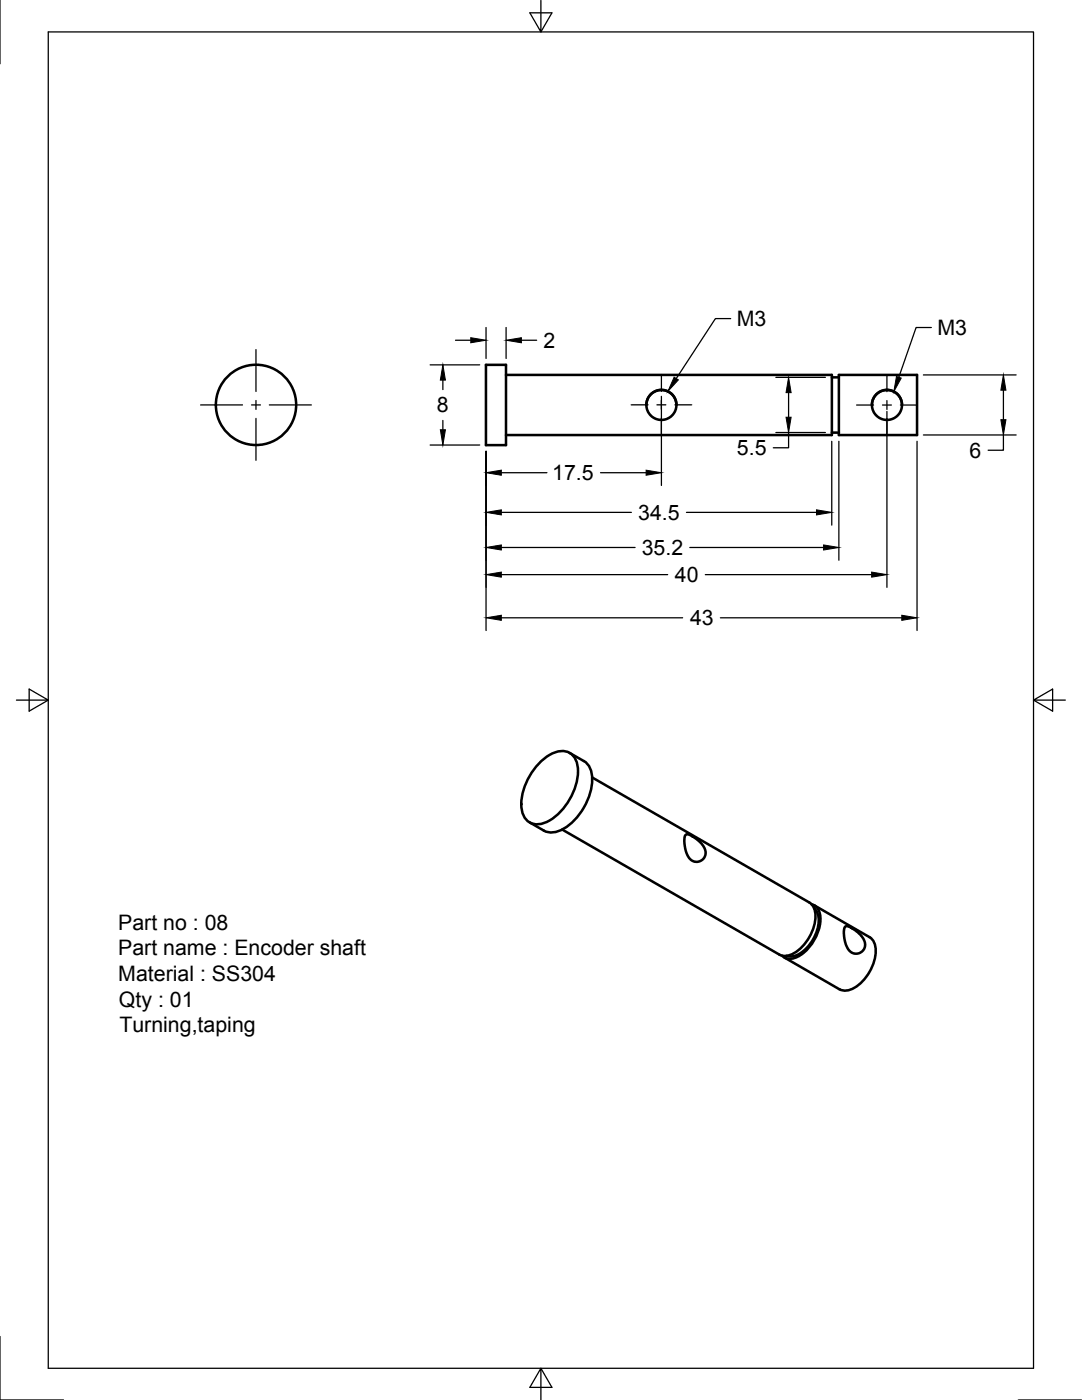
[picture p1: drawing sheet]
<svg xmlns="http://www.w3.org/2000/svg" width="216mm" height="279mm" viewBox="0 0 216 279" stroke-linecap="round" stroke-linejoin="round" font-family="sans-serif">
<!-- layer: Visible -->
<g fill="none" stroke="#000" stroke-width=".51">
<path d="M97 72.8h4v16h-4zM101 74.8h65v12h-65M166 75.3h1.4M167.4 74.8h15.6v12h-15.6zM129 80.8l.2-1.1 .5-.8 1-.8 1-.2 1.3 .1 1 .6 .8 1.1 .2 1.1M166 86.3h1.4M174 80.8l.2-1 .6-1 1-.7 .9-.2 1.4 .2 .9 .6 .7 1 .3 1.1M108 151.9a5.7 5.7 0 0 1 5-1.9 3.6 3.6 0 0 1 2.3 3.9 12.2 12.2 0 0 1-6.5 10.3 3.2 3.2 0 0 1-4.7-2.7 12.1 12.1 0 0 1 3.9-9.6zM113.7 150.3l2.8 1.6M116.5 151.9a4.2 4.2 0 0 1 1.7 4.1 12 12 0 0 1-6.9 9.9 3.4 3.4 0 0 1-2.8-.1l-2.8-1.7M118.2 155.2l43.3 24.9a3.7 3.7 0 0 1 1.1 4.1 8.9 8.9 0 0 1-5.2 6.5h-1.3l-.6-.2-43.3-25M136.7 166.7a1.29 1.29 0 0 1 1.6 .3l1.4 1.1 .7 .9 .4 .9-.1 1a1.93 1.93 0 0 1-2.1 1 1.93 1.93 0 0 1-1.6-1.6l-.4-2v-1z"/>
<path d="M161.9 180.5a2.79 2.79 0 0 1 1.8 3.1 9.2 9.2 0 0 1-4.8 7.4 2.56 2.56 0 0 1-2.9-.3M162.4 181.3a3.7 3.7 0 0 1 .8 3.7 7.6 7.6 0 0 1-5.1 5.9l-1.1-.1M162.5 180.7l11 6.3a3.7 3.7 0 0 1 1.1 4.1 8.9 8.9 0 0 1-5.2 6.5l-1.3 .1-.6-.3-11-6.3M168.6 185l.5-.2 .8 .4 1.8 1.4 .6 .7 .3 .8v.7l-.1 .5a1.91 1.91 0 0 1-2 1 1.91 1.91 0 0 1-1.6-1.5l-.4-1.5-.1-.9v-.9z"/>
<circle cx="51.1" cy="80.8" r="8"/>
<circle cx="132" cy="80.8" r="3"/>
<circle cx="177" cy="80.8" r="3"/>
</g>
<!-- layer: Border -->
<path d="M0 0v12.7M9.6 6.4h196.6v266.7h-196.6zM107.9 0v6.4l-2.2-3.8h4.4l-2.2 3.8M3.3 139.7h6.3l-3.8-2.2v4.4l3.8-2.2M206.2 139.7l3.8 2.2v-4.4l-3.8 2.2h6.4M0 266.7v12.7h12.7M107.9 273.1l2.2 3.8h-4.4l2.2-3.8v6.3M203.2 279.4h12.7" fill="none" stroke="#000" stroke-width=".25"/>
<!-- layer: Center Lines -->
<g fill="none" stroke="#000" stroke-width=".25">
<path d="M51.1 69.8v8.3M51.1 79.9v1.8M132 74.7v3.4M132 79.9v1.8M177 74.8v3.4M177 79.9v1.8M40 80.8h8.4M50.2 80.8h1.8M51.1 83.5v8.4M53.7 80.8h8.4M125.9 80.8h3.4M131.1 80.8h1.8"/>
<path d="M132 83.5v3.3M134.7 80.8h3.3M170.9 80.8h3.4M176.1 80.8h1.8M177 83.5v3.4M179.7 80.8h3.3"/>
</g>
<!-- layer: Dimensions -->
<g fill="none" stroke="#000" stroke-width=".25">
<path d="M85.8 72.8h9.9M88.4 75.9v1.8M90.9 67.9h3M97 65.4v6.1M101 65.4v6.1M104 67.9h3.1M132 79.1v17.8M154.8 75.3h9.9M157.4 78.4v4.9M184.3 74.8h18.5M200.2 77.9v5.9M85.8 88.8h9.9"/>
<path d="M88.4 83.9v1.9M97 90.1v35.7M100 94.3h9.1M119.8 94.3h9.1M154.8 86.3h9.9M157.4 86.3v3.1h-3.1M166 88.1v16.7M167.4 88.1v23.7M177 82.1v35.1M183 88.1v37.7M184.3 86.8h18.5M200.2 86.8v3.1h-3"/>
<path d="M100 114.7h33.2M100 109.3h26.7M100 102.3h26M137 102.3h25.9M137.6 109.3h26.7M140.7 114.7h33.2M100 123.3h36.2M143.7 123.3h36.2"/>
</g>
<g fill="#000" stroke="#000" stroke-width=".2">
<path d="M88.4 72.8l.5 3.1h-1zM93.9 67.4l3.1 .5-3.1 .5zM101 67.9l3-.5v1zM157.4 75.3l.5 3.1h-1.1zM200.2 74.8l.5 3.1h-1zM87.9 85.8h1l-.5 3zM97 94.3l3-.5v1zM128.9 93.8l3.1 .5-3.1 .5zM156.8 83.3h1.1l-.5 3zM199.7 83.8h1l-.5 3zM97 114.7l3-.5v1zM97 109.3l3-.5v1z"/>
<path d="M97 102.3l3-.6v1.1zM162.9 101.7l3.1 .6-3.1 .5zM164.3 108.8l3.1 .5-3.1 .5zM173.9 114.2l3.1 .5-3.1 .5zM97 123.3l3-.5v1zM179.9 122.8l3.1 .5-3.1 .5z"/>
</g>
<!-- layer: Annotations -->
<path d="M134.5 75.3l.9 .5-2.1 2.3zM178.9 75.1l.9 .4-1.4 2.7z" fill="#000" stroke="#000" stroke-width=".2"/>
<path d="M145.8 63.6h-3.1l-7.8 11.9M185.8 65.4h-3l-3.5 9.9" fill="none" stroke="#000" stroke-width=".25"/>
<g font-size="4.3">
<text x="147" y="65.1">M3</text>
<text x="108.5" y="69.4">2</text>
<text x="187" y="66.9">M3</text>
<text x="87.2" y="82.3">8</text>
<text x="110.2" y="95.8">17.5</text>
<text x="147" y="90.9">5.5</text>
<text x="193.5" y="91.4">6</text>
<text x="127.3" y="103.8">34.5</text>
<text x="128.1" y="110.8">35.2</text>
<text x="134.7" y="116.2">40</text>
<text x="137.7" y="124.8">43</text>
<text x="23.6" y="185.5">Part no : 08</text>
<text x="23.6" y="190.7">Part name : Encoder shaft</text>
<text x="23.6" y="195.8">Material : SS304</text>
<text x="23.7" y="200.9">Qty : 01</text>
<text x="23.8" y="206">Turning,taping</text>
</g>
</svg>
